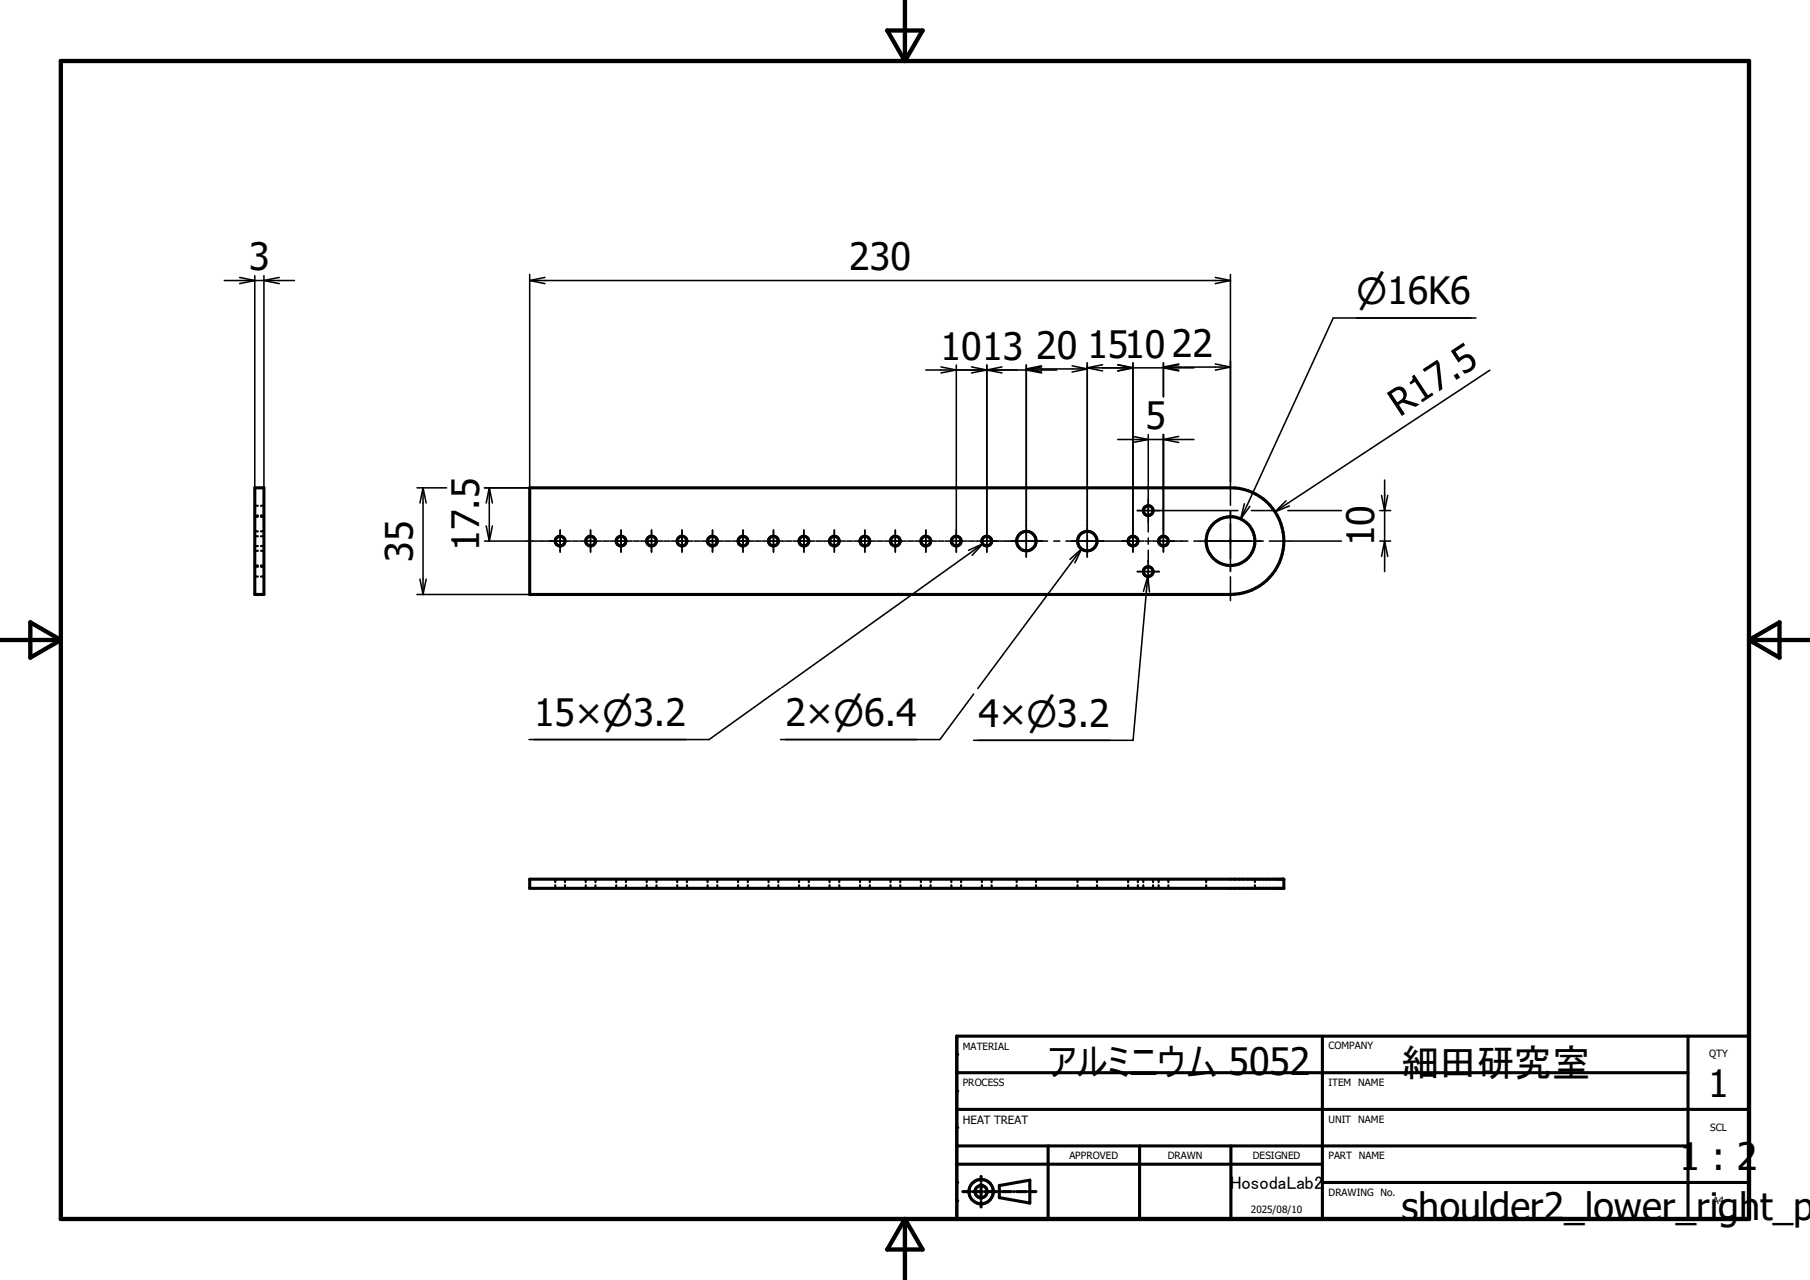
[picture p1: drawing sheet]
<svg xmlns="http://www.w3.org/2000/svg" width="297mm" height="210mm" viewBox="0 0 297 210" stroke-linecap="round" stroke-linejoin="round" font-family="sans-serif">
<g fill="none" stroke="#000" stroke-width=".51">
<path d="M41.8 80h1.5v17.5h-1.5zM86.9 80h115a8.7 8.7 0 0 1 8.8 8.8 8.7 8.7 0 0 1-8.8 8.7h-115zM86.9 144.3h123.8v1.5h-123.8zM157 176h120M157 170h130v30h-130zM217 170v30M277 170v30M157 191h60M157 188h120M157 182h130M158 195.5h.8M159.2 195.5h.1"/>
<path d="M159.6 195.5h1.6M161 193v.8M161 194.2v.1M161 194.7v1.6M161 196.7v.1M161 197.2v.8M161.5 195.5h.1M162 195.5h1.6M164 195.5h.1M164 194.5l5-.9v3.8l-5-.9zM164.4 195.5h1.6M166.3 195.5h.1"/>
<path d="M166.8 195.5h1.6M168.8 195.5h.1M169.2 195.5h.8M172 188v12M187 188v12M202 188v12M217 194h70"/>
<circle cx="91.9" cy="88.8" r=".81"/>
<circle cx="96.9" cy="88.8" r=".81"/>
<circle cx="101.9" cy="88.8" r=".8"/>
<circle cx="106.9" cy="88.8" r=".8"/>
<circle cx="111.9" cy="88.8" r=".8"/>
<circle cx="116.9" cy="88.8" r=".8"/>
<circle cx="121.9" cy="88.8" r=".8"/>
<circle cx="126.9" cy="88.8" r=".81"/>
<circle cx="131.9" cy="88.8" r=".81"/>
<circle cx="136.9" cy="88.8" r=".8"/>
<circle cx="141.9" cy="88.8" r=".8"/>
<circle cx="146.9" cy="88.8" r=".8"/>
<circle cx="151.9" cy="88.8" r=".8"/>
<circle cx="156.9" cy="88.8" r=".8"/>
<circle cx="161.9" cy="88.8" r=".81"/>
<circle cx="168.4" cy="88.8" r="1.6"/>
<circle cx="178.4" cy="88.8" r="1.6"/>
<circle cx="185.9" cy="88.8" r=".81"/>
<circle cx="188.4" cy="93.8" r=".8"/>
<circle cx="188.4" cy="83.8" r=".8"/>
<circle cx="190.9" cy="88.8" r=".8"/>
<circle cx="201.9" cy="88.8" r="4"/>
<circle cx="161" cy="195.5" r="1"/>
<circle cx="161" cy="195.5" r="2"/>
</g>
<g fill="none" stroke="#000" stroke-width=".36">
<path d="M41.8 93h.5M41.8 94.6h.5M41.8 83h.5M41.8 84.6h.5M41.8 87.2h.5M41.8 90.4h.5M41.8 84.8h.5M41.8 92.8h.5M41.8 88h.5M41.8 89.6h.5M42.8 93h.5M42.8 94.6h.5"/>
<path d="M42.8 83h.5M42.8 84.6h.5M42.8 87.2h.5M42.8 90.4h.5M42.8 84.8h.5M42.8 92.8h.5M42.8 88h.5M42.8 89.6h.5M91.1 144.3v.4M91.1 145.2v.6M92.7 144.3v.4M92.7 145.2v.6"/>
<path d="M96.1 144.3v.4M96.1 145.2v.6M97.7 144.3v.4M97.7 145.2v.6M101.1 144.3v.4M101.1 145.2v.6M102.7 144.3v.4M102.7 145.2v.6M106.1 144.3v.4M106.1 145.2v.6M107.7 144.3v.4M107.7 145.2v.6"/>
<path d="M111.1 144.3v.4M111.1 145.2v.6M112.7 144.3v.4M112.7 145.2v.6M116.1 144.3v.4M116.1 145.2v.6M117.7 144.3v.4M117.7 145.2v.6M121.1 144.3v.4M121.1 145.2v.6M122.7 144.3v.4M122.7 145.2v.6"/>
<path d="M126.1 144.3v.4M126.1 145.2v.6M127.7 144.3v.4M127.7 145.2v.6M131.1 144.3v.4M131.1 145.2v.6M132.7 144.3v.4M132.7 145.2v.6M136.1 144.3v.4M136.1 145.2v.6M137.7 144.3v.4M137.7 145.2v.6"/>
<path d="M141.1 144.3v.4M141.1 145.2v.6M142.7 144.3v.4M142.7 145.2v.6M146.1 144.3v.4M146.1 145.2v.6M147.7 144.3v.4M147.7 145.2v.6M151.1 144.3v.4M151.1 145.2v.6M152.7 144.3v.4M152.7 145.2v.6"/>
<path d="M156.1 144.3v.4M156.1 145.2v.6M157.7 144.3v.4M157.7 145.2v.6M161.1 144.3v.4M161.1 145.2v.6M162.7 144.3v.4M162.7 145.2v.6M166.8 144.3v.4M166.8 145.2v.6M170 144.3v.4M170 145.2v.6"/>
<path d="M176.8 144.3v.4M176.8 145.2v.6M180 144.3v.4M180 145.2v.6M185.1 144.3v.4M185.1 145.2v.6M186.7 144.3v.4M186.7 145.2v.6M187.6 144.3v.4M187.6 145.2v.6M189.2 144.3v.4M189.2 145.2v.6"/>
<path d="M190.1 144.3v.4M190.1 145.2v.6M191.7 144.3v.4M191.7 145.2v.6M197.9 144.3v.4M197.9 145.2v.6M205.9 144.3v.4M205.9 145.2v.6"/>
</g>
<path d="M10 10h277v190h-277zM145.6 5h5.8l-2.9 5zM148.5 0v10M0 105h10M5 102.1l5 2.9-5 2.9zM287 105h10M287 105l5-2.9v5.8zM148.5 200v10M148.5 200l2.9 5h-5.8z" fill="none" stroke="#000" stroke-width=".71"/>
<g fill="#000">
<circle cx="157" cy="179" r=".25"/>
<circle cx="157" cy="173" r=".25"/>
<circle cx="157" cy="176" r=".25"/>
<circle cx="157" cy="185" r=".25"/>
<circle cx="157" cy="191" r=".25"/>
<circle cx="157" cy="197" r=".25"/>
<circle cx="157" cy="188" r=".25"/>
<circle cx="157" cy="182" r=".25"/>
<circle cx="157" cy="194" r=".25"/>
</g>
<g fill="none" stroke="#000" stroke-width=".25">
<path d="M36.8 46h11.5M39.3 45.5l2.5 .5-2.5 .5M41.8 45.2v39.4M43.3 45.2v34.8M45.8 45.5l-2.5 .5 2.5 .5M86.9 46h115M86.9 46l2.5 .5M86.9 45v35h-7.4M89.4 45.5l-2.5 .5M156.9 59.9v30.7M161.9 59.9v30.7M168.4 59.9v31.5"/>
<path d="M178.4 59.5v31.9M180.9 59.8l-2.5 .6M183.4 59.8l2.5 .6-2.5 .5M185.9 59.5v31.1M190.9 59.5v5.6M193.4 59.7l-2.5 .5M193.4 59.8l-2.5 .6 2.5 .5M199.4 45.5l2.5 .5M199.4 59.7l2.5 .5M201.9 46l-2.5 .5M201.9 45v37.9M242.2 52.2h-23.4l-15.2 32.9"/>
<path d="M151.9 60.7h21.5M154.4 60.2l2.5 .5-2.5 .5M159.4 60.2l2.5 .5M161.9 60.7l-2.5 .5M161.9 60.7l2.5 .5M164.4 60.2l-2.5 .5M168.4 60.5h10M168.4 60.5l2.5 .5M170.9 60l-2.5 .5M170.9 60.2l-2.5 .5 2.5 .5M175.9 60l2.5 .5M178.4 60.4h17.5"/>
<path d="M178.4 60.4l2.5 .5M178.4 60.5l-2.5 .5M183.4 72.1h12.5M185.9 71.6l2.5 .5-2.5 .5M188.4 71.3v16M190.9 71.3v19.3M190.9 60.2h11M190.9 60.2l2.5 .5M193.4 71.6l-2.5 .5 2.5 .5M201.9 60.2l-2.5 .5M227.2 78.8v15M244.5 60.7l-35.3 23.3"/>
<path d="M68.4 97.5h18.5M68.4 80h4.9M68.9 95l.5 2.5M69.4 80v17.5M69.4 80l.5 2.5M69.4 80l-.5 2.5M69.9 95l-.5 2.5M79.5 88.8h14.2M79.8 86.3l.5 2.5M80.3 80v8.8M80.3 80l.5 2.5M80.3 80l-.5 2.5"/>
<path d="M80.8 86.3l-.5 2.5M91.9 87v3.6M93.9 88.8h1M95.1 88.8h3.6M96.9 87v3.6M98.9 88.8h1M100.1 88.8h3.6M101.9 87v3.6M103.9 88.8h1M105.1 88.8h3.6M106.9 87v3.6M108.9 88.8h1"/>
<path d="M110.1 88.8h3.6M111.9 87v3.6M113.9 88.8h1M115.1 88.8h3.6M116.9 87v3.6M118.9 88.8h1M120.1 88.8h3.6M121.9 87v3.6M123.9 88.8h1M125.1 88.8h3.6M126.9 87v3.6M128.9 88.8h1"/>
<path d="M130.1 88.8h3.6M131.9 87v3.6M133.9 88.8h1M135.1 88.8h3.6M136.9 87v3.6M138.9 88.8h1M140.1 88.8h3.6M141.9 87v3.6M143.9 88.8h1M145.1 88.8h3.6M146.9 87v3.6M148.9 88.8h1"/>
<path d="M150.1 88.8h3.6M151.9 87v3.6M153.9 88.8h1M155.1 88.8h3.6M158.9 88.8h1M160.1 88.8h11.8M161.3 89.2l-33 23.6M161.3 89.2l-1.8 1.9M161.3 89.2l-2.4 1.1M172.9 88.8h1M174.9 88.8h12.8M177.5 90.1l-17 22.9"/>
<path d="M177.5 90.1l-1.1 2.3M177.5 90.1l-1.9 1.7M186.6 83.8h15.2M186.6 93.8h3.6M187.9 88.8h1M188.3 94.6l-2.4 26.9h-26.1M188.3 94.6l.3 2.5M188.3 94.6l-.7 2.4M188.4 88.3v1M188.4 90.3v5.3M189.1 88.8h5.8M195.9 88.8h11.4"/>
<path d="M201.9 83.8v10M201.9 94.6v3.9M202 83.8h1.1M204.2 82.7l-.6 2.4M205.1 83.1l-1.5 2M205.3 83.8h3.9M208.3 88.8h11.8M211 82.2l-1.8 1.8M211.3 83.8h8.8M211.6 83l-2.4 1M226.4 88.8h1.8M226.4 83.8h1.8"/>
<path d="M226.7 91.3l.5-2.5 .5 2.5M226.7 81.3l.5 2.5 .5-2.5M128.1 113l-11.7 8.3h-29.6M159.8 113.9l-5.6 7.4h-26.1"/>
</g>
<g font-size="6.2">
<text x="40.9" y="44.4">3</text>
<text x="139.4" y="44.4">230</text>
<text x="154.3" y="59">1013</text>
<text x="170.1" y="58.8">20</text>
<text x="178.4" y="58.7">151022</text>
<text x="188" y="70.4">5</text>
<text x="229.7" y="68.5" transform="rotate(-33 229.7 68.5)">R17.5</text>
<text x="225.5" y="89.7" transform="rotate(-90 225.5 89.7)">10</text>
<text x="67.7" y="92.2" transform="rotate(-90 67.7 92.2)">35</text>
<text x="78.6" y="90.4" transform="rotate(-90 78.6 90.4)">17.5</text>
<text x="87.6" y="119.1">15×n3.2</text>
<text x="128.9" y="119.1">2×n6.4</text>
<text x="160.6" y="119.2">4×n3.2</text>
<text x="172" y="176.3">アルミニウム 5052</text>
<text x="230" y="176.6">細田研究室</text>
<text x="280.3" y="180">1</text>
<text x="275.6" y="192">1 : 2</text>
<text x="230" y="200.2">shoulder2_lower_right_p</text>
</g>
<text font-size="5.9" x="222.6" y="50">n16K6</text>
<text font-size="3" x="201.8" y="195">HosodaLab2</text>
<text font-size="1.9" x="158" y="184.4">HEAT TREAT</text>
<g font-size="1.6">
<text x="158" y="172.2">MATERIAL</text>
<text x="218" y="172.1">COMPANY</text>
<text x="280.5" y="173.5">QTY</text>
<text x="158" y="178.2">PROCESS</text>
<text x="218" y="178.2">ITEM</text>
<text x="222.9" y="178.2">NAME</text>
<text x="218" y="184.2">UNIT NAME</text>
<text x="280.6" y="185.6">SCL</text>
<text x="175.5" y="190.1">APPROVED</text>
<text x="191.6" y="190.1">DRAWN</text>
<text x="205.6" y="190.1">DESIGNED</text>
<text x="218" y="190.2">PART NAME</text>
<text x="218" y="196.2">DRAWING No.</text>
<text x="281.1" y="197.6">A4</text>
<text x="205.2" y="199">2025/08/10</text>
</g>
</svg>
